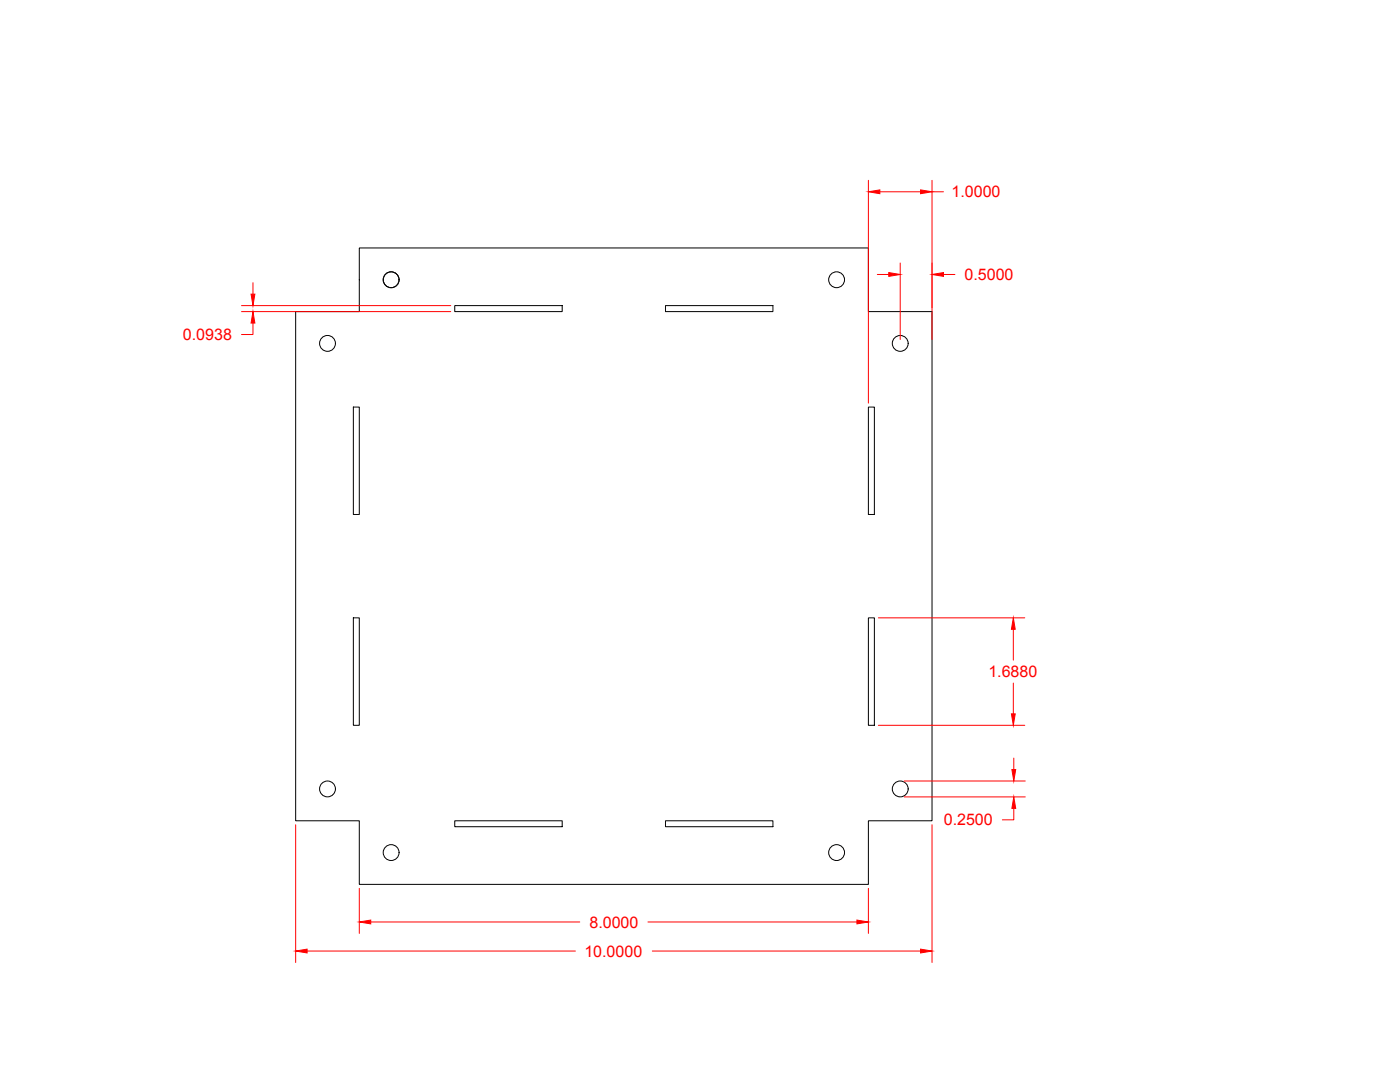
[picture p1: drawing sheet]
<svg xmlns="http://www.w3.org/2000/svg" width="559mm" height="432mm" viewBox="0 0 559 432" stroke-linecap="round" stroke-linejoin="round" font-family="sans-serif">
<!-- layer: 0 -->
<g fill="none" stroke="#000" stroke-width=".4">
<path d="M118 124.4h25.4v-25.4h203.2v25.4h25.4v203.2h-25.4v25.3h-203.2v-25.3h-25.4zM181.5 122h42.9v2.4h-42.9zM265.6 122h42.9v2.4h-42.9zM141 162.5h2.4v42.8h-2.4zM346.6 162.5h2.4v42.8h-2.4zM141 246.6h2.4v42.9h-2.4zM346.6 246.6h2.4v42.9h-2.4zM181.5 327.6h42.9v2.3h-42.9zM265.6 327.6h42.9v2.3h-42.9z"/>
<circle cx="156.1" cy="111.6" r="3.2"/>
<circle cx="333.9" cy="111.6" r="3.2"/>
<circle cx="130.7" cy="137" r="3.2"/>
<circle cx="359.3" cy="137" r="3.2"/>
<circle cx="130.7" cy="314.8" r="3.2"/>
<circle cx="359.3" cy="314.8" r="3.2"/>
<circle cx="156.1" cy="340.2" r="3.2"/>
<circle cx="333.9" cy="340.2" r="3.2"/>
</g>
<g fill="none" stroke="#f00" stroke-width=".4">
<path d="M346.6 72v88.9M351.2 76.5h16.2M372 72v63.5M372 76.5h4.6M101 112.8v4.6M350.2 109.5h4.5M359.3 105v30.5M376.6 109.5h4.6M96.4 122h83.5M96.4 124.4h83.5M101 128.9v4.6h-4.6M350.6 246.6h58.4"/>
<path d="M404.5 251.1v12.3M404.5 272.6v12.3M350.6 289.5h58.4M360.9 311.7h48.3M360.9 318h48.3M404.7 302.5v4.6M118 329.1v55M372 329.1v55M404.7 322.6v4.6h-4.6M143.4 354.5v18M346.6 354.5v18M122.6 379.5h107.1"/>
<path d="M148 367.9h83.4M258.6 367.9h83.4M260.4 379.5h107"/>
</g>
<g fill="#f00" stroke="#f00" stroke-width=".4">
<path d="M118 379.5l4.6-.7v1.5z"/>
<path d="M367.4 378.8l4.6 .7-4.6 .8z"/>
<path d="M342 367.2l4.6 .7-4.6 .8z"/>
<path d="M143.4 367.9l4.6-.7v1.5z"/>
<path d="M403.9 307.1h1.5l-.7 4.6z"/>
<path d="M404.7 318l.7 4.6h-1.5z"/>
<path d="M404.5 246.6l.7 4.5h-1.5z"/>
<path d="M403.7 284.9h1.5l-.7 4.6z"/>
<path d="M346.6 76.5l4.6-.7v1.5z"/>
<path d="M367.4 75.8l4.6 .7-4.6 .8z"/>
<path d="M354.7 108.8l4.6 .7-4.6 .8z"/>
<path d="M372 109.5l4.6-.7v1.5z"/>
<path d="M100.2 117.4h1.5l-.7 4.6z"/>
<path d="M101 124.4l.7 4.5h-1.5z"/>
</g>
<g font-size="6.4" fill="#f00">
<text x="379.8" y="78.8">1.0000</text>
<text x="385" y="111.8">0.5000</text>
<text x="73" y="135.7">0.0938</text>
<text x="394.5" y="270.3">1.6880</text>
<text x="376.7" y="329.4">0.2500</text>
<text x="235.3" y="370.2">8.0000</text>
<text x="233.3" y="381.8">10.0000</text>
</g>
</svg>
